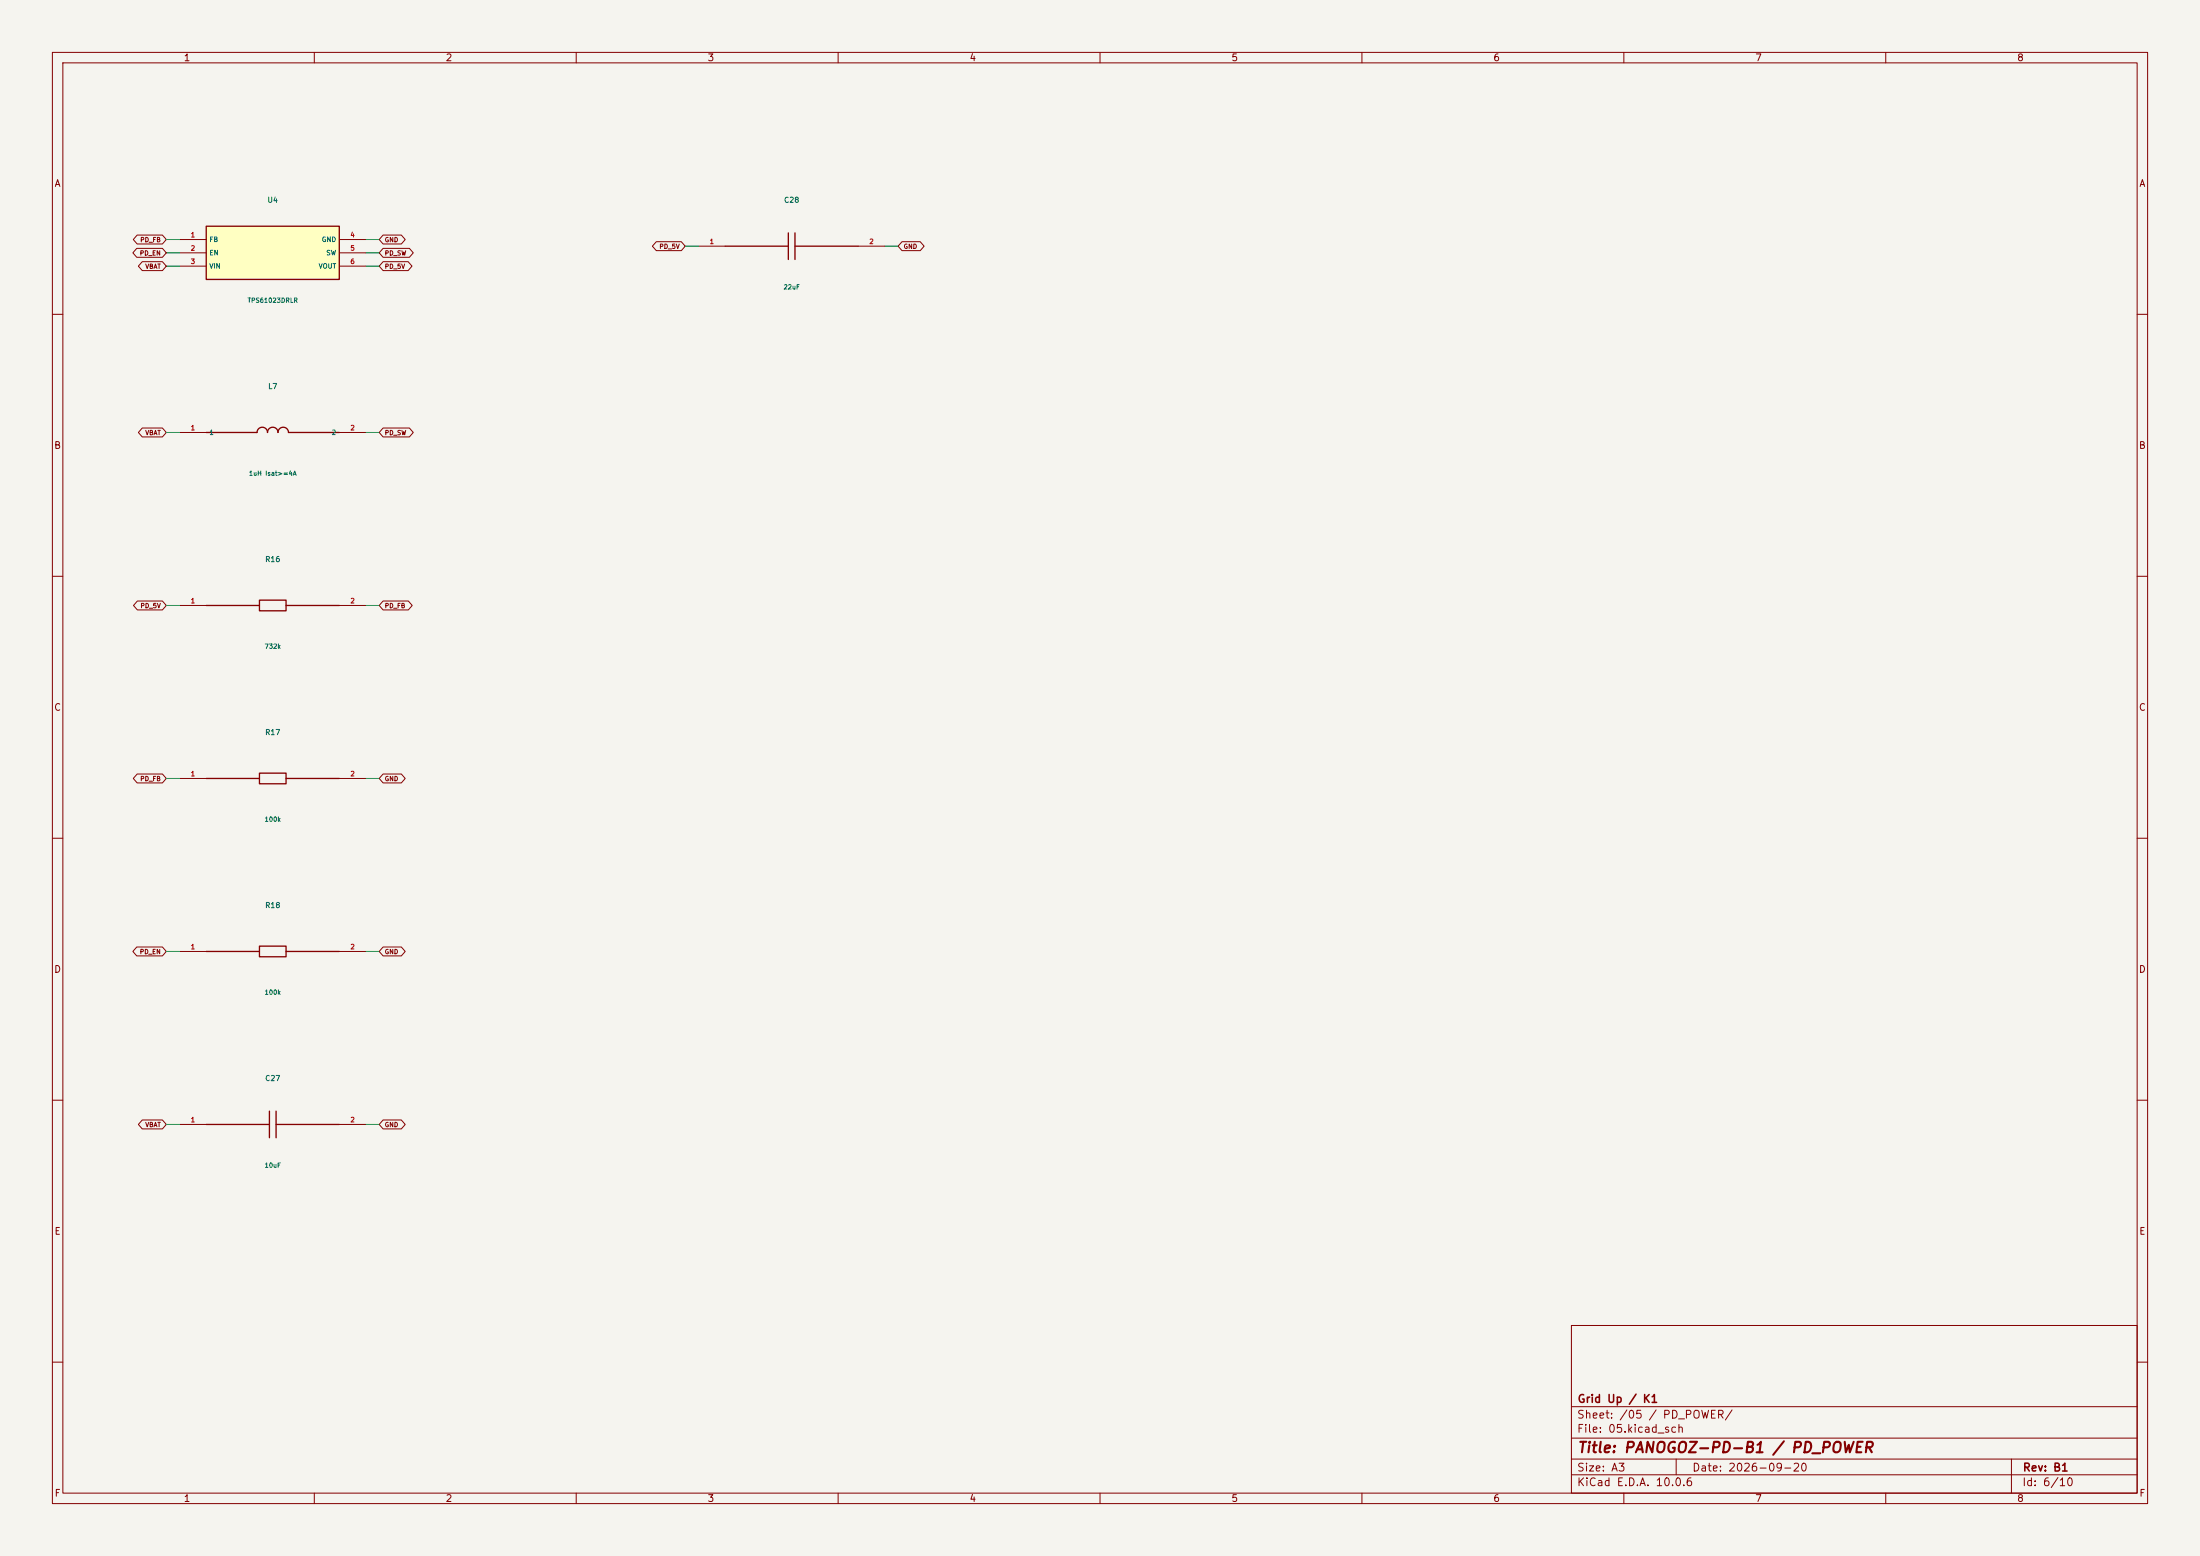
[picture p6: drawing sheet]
(kicad_sch (version 20250114) (generator "eeschema") (paper "A3") (title_block (title "PANOGOZ-PD-B1 / PD_POWER") (date "2026-09-20") (rev "B1") (company "Grid Up / K1")) (lib_symbols (symbol "B1:U4" (pin_names (offset .5)) (in_bom yes) (on_board yes) (property "Reference" "U" (at 0 10.08 0) (effects (font (size 1 1)))) (property "Value" "TPS61023DRLR" (at 0 -8.08 0) (effects (font (size 1 1)))) (symbol "U4_0_1" (rectangle (start -12.7 5.08) (end 12.7 -5.08) (stroke (width .254) (type default)) (fill (type background)))) (symbol "U4_1_1" (pin input line (at -17.78 2.54 0) (length 5.08) (name "FB" (effects (font (size .9 .9)))) (number "1" (effects (font (size .9 .9))))) (pin input line (at -17.78 0.0 0) (length 5.08) (name "EN" (effects (font (size .9 .9)))) (number "2" (effects (font (size .9 .9))))) (pin power_in line (at -17.78 -2.54 0) (length 5.08) (name "VIN" (effects (font (size .9 .9)))) (number "3" (effects (font (size .9 .9))))) (pin power_in line (at 17.78 2.54 180) (length 5.08) (name "GND" (effects (font (size .9 .9)))) (number "4" (effects (font (size .9 .9))))) (pin passive line (at 17.78 0.0 180) (length 5.08) (name "SW" (effects (font (size .9 .9)))) (number "5" (effects (font (size .9 .9))))) (pin power_out line (at 17.78 -2.54 180) (length 5.08) (name "VOUT" (effects (font (size .9 .9)))) (number "6" (effects (font (size .9 .9))))))) (symbol "B1:L7" (pin_names (offset .5)) (in_bom yes) (on_board yes) (property "Reference" "U" (at 0 8.81 0) (effects (font (size 1 1)))) (property "Value" "1uH Isat>=4A" (at 0 -6.8100000000000005 0) (effects (font (size 1 1)))) (symbol "L7_0_1" (arc (start -3 0) (mid -2 1) (end -1 0) (stroke (width .254) (type default)) (fill (type none))) (arc (start -1 0) (mid 0 1) (end 1 0) (stroke (width .254) (type default)) (fill (type none))) (arc (start 1 0) (mid 2 1) (end 3 0) (stroke (width .254) (type default)) (fill (type none))) (polyline (pts (xy -12.7 0) (xy -3 0)) (stroke (width .254) (type default)) (fill (type none))) (polyline (pts (xy 3 0) (xy 12.7 0)) (stroke (width .254) (type default)) (fill (type none)))) (symbol "L7_1_1" (pin passive line (at -17.78 0.0 0) (length 5.08) (name "1" (effects (font (size .9 .9)))) (number "1" (effects (font (size .9 .9))))) (pin passive line (at 17.78 0.0 180) (length 5.08) (name "2" (effects (font (size .9 .9)))) (number "2" (effects (font (size .9 .9))))))) (symbol "B1:R16" (pin_names (offset .5)) (in_bom yes) (on_board yes) (property "Reference" "U" (at 0 8.81 0) (effects (font (size 1 1)))) (property "Value" "732k" (at 0 -6.8100000000000005 0) (effects (font (size 1 1)))) (symbol "R16_0_1" (rectangle (start -2.54 1.016) (end 2.54 -1.016) (stroke (width .254) (type default)) (fill (type none))) (polyline (pts (xy -12.7 0) (xy -2.54 0)) (stroke (width .254) (type default)) (fill (type none))) (polyline (pts (xy 2.54 0) (xy 12.7 0)) (stroke (width .254) (type default)) (fill (type none)))) (symbol "R16_1_1" (pin passive line (at -17.78 0.0 0) (length 5.08) (name "" (effects (font (size .9 .9)))) (number "1" (effects (font (size .9 .9))))) (pin passive line (at 17.78 0.0 180) (length 5.08) (name "" (effects (font (size .9 .9)))) (number "2" (effects (font (size .9 .9))))))) (symbol "B1:R17" (pin_names (offset .5)) (in_bom yes) (on_board yes) (property "Reference" "U" (at 0 8.81 0) (effects (font (size 1 1)))) (property "Value" "100k" (at 0 -6.8100000000000005 0) (effects (font (size 1 1)))) (symbol "R17_0_1" (rectangle (start -2.54 1.016) (end 2.54 -1.016) (stroke (width .254) (type default)) (fill (type none))) (polyline (pts (xy -12.7 0) (xy -2.54 0)) (stroke (width .254) (type default)) (fill (type none))) (polyline (pts (xy 2.54 0) (xy 12.7 0)) (stroke (width .254) (type default)) (fill (type none)))) (symbol "R17_1_1" (pin passive line (at -17.78 0.0 0) (length 5.08) (name "" (effects (font (size .9 .9)))) (number "1" (effects (font (size .9 .9))))) (pin passive line (at 17.78 0.0 180) (length 5.08) (name "" (effects (font (size .9 .9)))) (number "2" (effects (font (size .9 .9))))))) (symbol "B1:R18" (pin_names (offset .5)) (in_bom yes) (on_board yes) (property "Reference" "U" (at 0 8.81 0) (effects (font (size 1 1)))) (property "Value" "100k" (at 0 -6.8100000000000005 0) (effects (font (size 1 1)))) (symbol "R18_0_1" (rectangle (start -2.54 1.016) (end 2.54 -1.016) (stroke (width .254) (type default)) (fill (type none))) (polyline (pts (xy -12.7 0) (xy -2.54 0)) (stroke (width .254) (type default)) (fill (type none))) (polyline (pts (xy 2.54 0) (xy 12.7 0)) (stroke (width .254) (type default)) (fill (type none)))) (symbol "R18_1_1" (pin passive line (at -17.78 0.0 0) (length 5.08) (name "" (effects (font (size .9 .9)))) (number "1" (effects (font (size .9 .9))))) (pin passive line (at 17.78 0.0 180) (length 5.08) (name "" (effects (font (size .9 .9)))) (number "2" (effects (font (size .9 .9))))))) (symbol "B1:C27" (pin_names (offset .5)) (in_bom yes) (on_board yes) (property "Reference" "U" (at 0 8.81 0) (effects (font (size 1 1)))) (property "Value" "10uF" (at 0 -6.8100000000000005 0) (effects (font (size 1 1)))) (symbol "C27_0_1" (polyline (pts (xy -0.635 -2.54) (xy -0.635 2.54)) (stroke (width .254) (type default)) (fill (type none))) (polyline (pts (xy 0.635 -2.54) (xy 0.635 2.54)) (stroke (width .254) (type default)) (fill (type none))) (polyline (pts (xy -12.7 0) (xy -0.635 0)) (stroke (width .254) (type default)) (fill (type none))) (polyline (pts (xy 0.635 0) (xy 12.7 0)) (stroke (width .254) (type default)) (fill (type none)))) (symbol "C27_1_1" (pin passive line (at -17.78 0.0 0) (length 5.08) (name "" (effects (font (size .9 .9)))) (number "1" (effects (font (size .9 .9))))) (pin passive line (at 17.78 0.0 180) (length 5.08) (name "" (effects (font (size .9 .9)))) (number "2" (effects (font (size .9 .9))))))) (symbol "B1:C28" (pin_names (offset .5)) (in_bom yes) (on_board yes) (property "Reference" "U" (at 0 8.81 0) (effects (font (size 1 1)))) (property "Value" "22uF" (at 0 -6.8100000000000005 0) (effects (font (size 1 1)))) (symbol "C28_0_1" (polyline (pts (xy -0.635 -2.54) (xy -0.635 2.54)) (stroke (width .254) (type default)) (fill (type none))) (polyline (pts (xy 0.635 -2.54) (xy 0.635 2.54)) (stroke (width .254) (type default)) (fill (type none))) (polyline (pts (xy -12.7 0) (xy -0.635 0)) (stroke (width .254) (type default)) (fill (type none))) (polyline (pts (xy 0.635 0) (xy 12.7 0)) (stroke (width .254) (type default)) (fill (type none)))) (symbol "C28_1_1" (pin passive line (at -17.78 0.0 0) (length 5.08) (name "" (effects (font (size .9 .9)))) (number "1" (effects (font (size .9 .9))))) (pin passive line (at 17.78 0.0 180) (length 5.08) (name "" (effects (font (size .9 .9)))) (number "2" (effects (font (size .9 .9))))))))
(symbol (lib_id "B1:U4") (at 52.07 48.26 0) (unit 1) (in_bom yes) (on_board yes) (property "Reference" "U4" (at 52.07 38.18 0) (effects (font (size 1 1)) )) (property "Value" "TPS61023DRLR" (at 52.07 57.339999999999996 0) (effects (font (size 0.85 0.85)) )) (property "Footprint" "Package_TO_SOT_SMD:SOT-563" (at 52.07 48.26 0) (effects (font (size 0.85 0.85)) (hide yes))) (property "MPN" "TPS61023DRLR" (at 52.07 48.26 0) (effects (font (size 0.85 0.85)) (hide yes))))
(wire (pts (xy 34.29 45.72) (xy 31.75 45.72)) (stroke (width 0) (type default)))
(global_label "PD_FB" (shape bidirectional) (at 31.75 45.72 180) (effects (font (size .85 .85)) (justify right)) (property "Intersheetrefs" "${INTERSHEET_REFS}" (at 31.75 45.72 0) (effects (font (size 1 1)) (hide yes))))
(wire (pts (xy 34.29 48.26) (xy 31.75 48.26)) (stroke (width 0) (type default)))
(global_label "PD_EN" (shape bidirectional) (at 31.75 48.26 180) (effects (font (size .85 .85)) (justify right)) (property "Intersheetrefs" "${INTERSHEET_REFS}" (at 31.75 48.26 0) (effects (font (size 1 1)) (hide yes))))
(wire (pts (xy 34.29 50.8) (xy 31.75 50.8)) (stroke (width 0) (type default)))
(global_label "VBAT" (shape bidirectional) (at 31.75 50.8 180) (effects (font (size .85 .85)) (justify right)) (property "Intersheetrefs" "${INTERSHEET_REFS}" (at 31.75 50.8 0) (effects (font (size 1 1)) (hide yes))))
(wire (pts (xy 69.85 45.72) (xy 72.39 45.72)) (stroke (width 0) (type default)))
(global_label "GND" (shape bidirectional) (at 72.39 45.72 0) (effects (font (size .85 .85)) (justify left)) (property "Intersheetrefs" "${INTERSHEET_REFS}" (at 72.39 45.72 0) (effects (font (size 1 1)) (hide yes))))
(wire (pts (xy 69.85 48.26) (xy 72.39 48.26)) (stroke (width 0) (type default)))
(global_label "PD_SW" (shape bidirectional) (at 72.39 48.26 0) (effects (font (size .85 .85)) (justify left)) (property "Intersheetrefs" "${INTERSHEET_REFS}" (at 72.39 48.26 0) (effects (font (size 1 1)) (hide yes))))
(wire (pts (xy 69.85 50.8) (xy 72.39 50.8)) (stroke (width 0) (type default)))
(global_label "PD_5V" (shape bidirectional) (at 72.39 50.8 0) (effects (font (size .85 .85)) (justify left)) (property "Intersheetrefs" "${INTERSHEET_REFS}" (at 72.39 50.8 0) (effects (font (size 1 1)) (hide yes))))
(symbol (lib_id "B1:L7") (at 52.07 82.55000000000001 0) (unit 1) (in_bom yes) (on_board yes) (property "Reference" "L7" (at 52.07 73.74000000000001 0) (effects (font (size 1 1)) )) (property "Value" "1uH Isat>=4A" (at 52.07 90.36000000000001 0) (effects (font (size 0.85 0.85)) )) (property "Footprint" "Inductor_SMD:L_1210_3225Metric" (at 52.07 82.55000000000001 0) (effects (font (size 0.85 0.85)) (hide yes))) (property "MPN" "1uH Isat>=4A" (at 52.07 82.55000000000001 0) (effects (font (size 0.85 0.85)) (hide yes))))
(wire (pts (xy 34.29 82.55000000000001) (xy 31.75 82.55000000000001)) (stroke (width 0) (type default)))
(global_label "VBAT" (shape bidirectional) (at 31.75 82.55000000000001 180) (effects (font (size .85 .85)) (justify right)) (property "Intersheetrefs" "${INTERSHEET_REFS}" (at 31.75 82.55000000000001 0) (effects (font (size 1 1)) (hide yes))))
(wire (pts (xy 69.85 82.55000000000001) (xy 72.39 82.55000000000001)) (stroke (width 0) (type default)))
(global_label "PD_SW" (shape bidirectional) (at 72.39 82.55000000000001 0) (effects (font (size .85 .85)) (justify left)) (property "Intersheetrefs" "${INTERSHEET_REFS}" (at 72.39 82.55000000000001 0) (effects (font (size 1 1)) (hide yes))))
(symbol (lib_id "B1:R16") (at 52.07 115.57000000000001 0) (unit 1) (in_bom yes) (on_board yes) (property "Reference" "R16" (at 52.07 106.76 0) (effects (font (size 1 1)) )) (property "Value" "732k" (at 52.07 123.38000000000001 0) (effects (font (size 0.85 0.85)) )) (property "Footprint" "Resistor_SMD:R_0402_1005Metric" (at 52.07 115.57000000000001 0) (effects (font (size 0.85 0.85)) (hide yes))) (property "MPN" "1% thick film 732k" (at 52.07 115.57000000000001 0) (effects (font (size 0.85 0.85)) (hide yes))))
(wire (pts (xy 34.29 115.57000000000001) (xy 31.75 115.57000000000001)) (stroke (width 0) (type default)))
(global_label "PD_5V" (shape bidirectional) (at 31.75 115.57000000000001 180) (effects (font (size .85 .85)) (justify right)) (property "Intersheetrefs" "${INTERSHEET_REFS}" (at 31.75 115.57000000000001 0) (effects (font (size 1 1)) (hide yes))))
(wire (pts (xy 69.85 115.57000000000001) (xy 72.39 115.57000000000001)) (stroke (width 0) (type default)))
(global_label "PD_FB" (shape bidirectional) (at 72.39 115.57000000000001 0) (effects (font (size .85 .85)) (justify left)) (property "Intersheetrefs" "${INTERSHEET_REFS}" (at 72.39 115.57000000000001 0) (effects (font (size 1 1)) (hide yes))))
(symbol (lib_id "B1:R17") (at 52.07 148.59 0) (unit 1) (in_bom yes) (on_board yes) (property "Reference" "R17" (at 52.07 139.78 0) (effects (font (size 1 1)) )) (property "Value" "100k" (at 52.07 156.4 0) (effects (font (size 0.85 0.85)) )) (property "Footprint" "Resistor_SMD:R_0402_1005Metric" (at 52.07 148.59 0) (effects (font (size 0.85 0.85)) (hide yes))) (property "MPN" "1% thick film 100k" (at 52.07 148.59 0) (effects (font (size 0.85 0.85)) (hide yes))))
(wire (pts (xy 34.29 148.59) (xy 31.75 148.59)) (stroke (width 0) (type default)))
(global_label "PD_FB" (shape bidirectional) (at 31.75 148.59 180) (effects (font (size .85 .85)) (justify right)) (property "Intersheetrefs" "${INTERSHEET_REFS}" (at 31.75 148.59 0) (effects (font (size 1 1)) (hide yes))))
(wire (pts (xy 69.85 148.59) (xy 72.39 148.59)) (stroke (width 0) (type default)))
(global_label "GND" (shape bidirectional) (at 72.39 148.59 0) (effects (font (size .85 .85)) (justify left)) (property "Intersheetrefs" "${INTERSHEET_REFS}" (at 72.39 148.59 0) (effects (font (size 1 1)) (hide yes))))
(symbol (lib_id "B1:R18") (at 52.07 181.61 0) (unit 1) (in_bom yes) (on_board yes) (property "Reference" "R18" (at 52.07 172.8 0) (effects (font (size 1 1)) )) (property "Value" "100k" (at 52.07 189.42000000000002 0) (effects (font (size 0.85 0.85)) )) (property "Footprint" "Resistor_SMD:R_0402_1005Metric" (at 52.07 181.61 0) (effects (font (size 0.85 0.85)) (hide yes))) (property "MPN" "1% thick film 100k" (at 52.07 181.61 0) (effects (font (size 0.85 0.85)) (hide yes))))
(wire (pts (xy 34.29 181.61) (xy 31.75 181.61)) (stroke (width 0) (type default)))
(global_label "PD_EN" (shape bidirectional) (at 31.75 181.61 180) (effects (font (size .85 .85)) (justify right)) (property "Intersheetrefs" "${INTERSHEET_REFS}" (at 31.75 181.61 0) (effects (font (size 1 1)) (hide yes))))
(wire (pts (xy 69.85 181.61) (xy 72.39 181.61)) (stroke (width 0) (type default)))
(global_label "GND" (shape bidirectional) (at 72.39 181.61 0) (effects (font (size .85 .85)) (justify left)) (property "Intersheetrefs" "${INTERSHEET_REFS}" (at 72.39 181.61 0) (effects (font (size 1 1)) (hide yes))))
(symbol (lib_id "B1:C27") (at 52.07 214.63 0) (unit 1) (in_bom yes) (on_board yes) (property "Reference" "C27" (at 52.07 205.82 0) (effects (font (size 1 1)) )) (property "Value" "10uF" (at 52.07 222.44 0) (effects (font (size 0.85 0.85)) )) (property "Footprint" "Capacitor_SMD:C_0805_2012Metric" (at 52.07 214.63 0) (effects (font (size 0.85 0.85)) (hide yes))) (property "MPN" "X7R 16V 10uF" (at 52.07 214.63 0) (effects (font (size 0.85 0.85)) (hide yes))))
(wire (pts (xy 34.29 214.63) (xy 31.75 214.63)) (stroke (width 0) (type default)))
(global_label "VBAT" (shape bidirectional) (at 31.75 214.63 180) (effects (font (size .85 .85)) (justify right)) (property "Intersheetrefs" "${INTERSHEET_REFS}" (at 31.75 214.63 0) (effects (font (size 1 1)) (hide yes))))
(wire (pts (xy 69.85 214.63) (xy 72.39 214.63)) (stroke (width 0) (type default)))
(global_label "GND" (shape bidirectional) (at 72.39 214.63 0) (effects (font (size .85 .85)) (justify left)) (property "Intersheetrefs" "${INTERSHEET_REFS}" (at 72.39 214.63 0) (effects (font (size 1 1)) (hide yes))))
(symbol (lib_id "B1:C28") (at 151.13 46.99 0) (unit 1) (in_bom yes) (on_board yes) (property "Reference" "C28" (at 151.13 38.18 0) (effects (font (size 1 1)) )) (property "Value" "22uF" (at 151.13 54.800000000000004 0) (effects (font (size 0.85 0.85)) )) (property "Footprint" "Capacitor_SMD:C_0805_2012Metric" (at 151.13 46.99 0) (effects (font (size 0.85 0.85)) (hide yes))) (property "MPN" "X7R 16V 22uF" (at 151.13 46.99 0) (effects (font (size 0.85 0.85)) (hide yes))))
(wire (pts (xy 133.35 46.99) (xy 130.81 46.99)) (stroke (width 0) (type default)))
(global_label "PD_5V" (shape bidirectional) (at 130.81 46.99 180) (effects (font (size .85 .85)) (justify right)) (property "Intersheetrefs" "${INTERSHEET_REFS}" (at 130.81 46.99 0) (effects (font (size 1 1)) (hide yes))))
(wire (pts (xy 168.91 46.99) (xy 171.45 46.99)) (stroke (width 0) (type default)))
(global_label "GND" (shape bidirectional) (at 171.45 46.99 0) (effects (font (size .85 .85)) (justify left)) (property "Intersheetrefs" "${INTERSHEET_REFS}" (at 171.45 46.99 0) (effects (font (size 1 1)) (hide yes)))))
